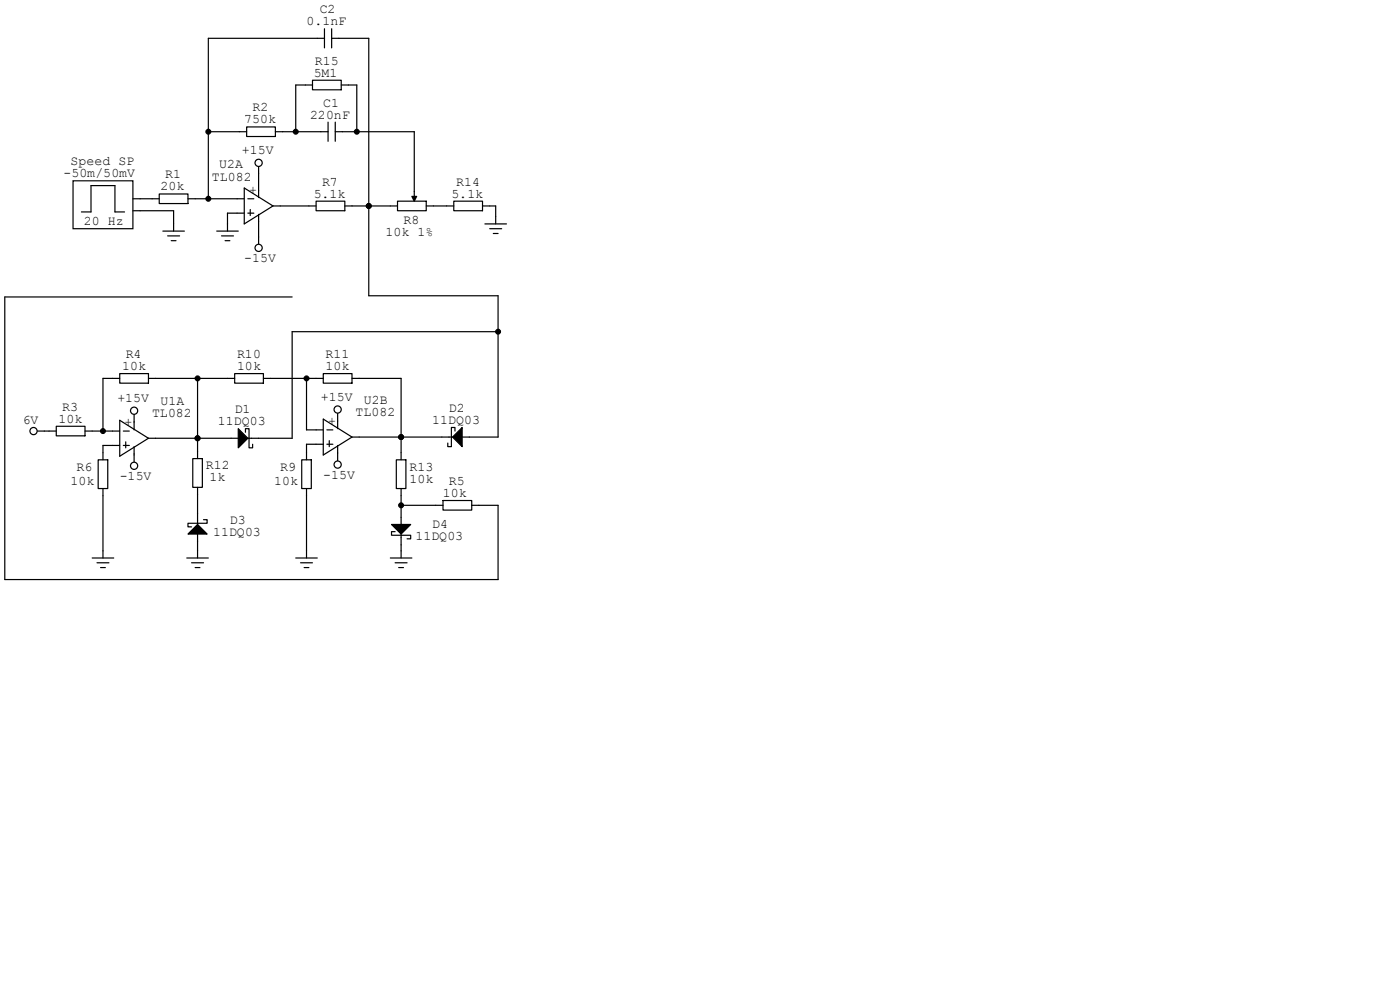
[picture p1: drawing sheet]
<svg xmlns="http://www.w3.org/2000/svg" width="297mm" height="210mm" viewBox="0 0 297 210" stroke-linecap="round" stroke-linejoin="round" font-family="sans-serif">
<g fill="none" stroke="#000" stroke-width=".25">
<path d="M67.3 8.1h1.5M68.8 6.1v4.1M70.4 6.1v4.1M70.4 8.1h1.5M51.8 39.9l6.1 3.8-6.1 3.8zM54.9 35.3v1.5M68.1 27.9h1.5M69.6 25.9v4.1M71.1 25.9v4.1M71.1 27.9h1.5M34.5 49h4.6M35.6 50h2.5"/>
<path d="M36.3 51.1h1M36.8 47.5v1.5M46 49h4.5M47 50h2.5M47.8 51.1h1M48.3 47.5v1.5M50.3 42.2h1.5M50.3 45.2h1.5M52.6 42.2h1.2M52.6 45.2h1.2M53.1 44.4v1.3M54.9 40.4v1.5"/>
<path d="M54.9 45.5v1.5M57.9 43.7h1.5"/>
</g>
<circle cx="54.9" cy="34.5" r=".76" fill="#fff" stroke="#000" stroke-width=".25"/>
<path d="M54.9 50.3v1.5" fill="none" stroke="#000" stroke-width=".25"/>
<g fill="#fff" stroke="#000" stroke-width=".25">
<path d="M15.5 38.4h12.7v10.1h-12.7z" fill-rule="evenodd"/>
<circle cx="54.9" cy="52.6" r=".76"/>
</g>
<path d="M17.3 45h2v-5.6h5.1v5.6h2M28.2 42.2h1.5M28.2 44.7h1.5M7.9 91.4h1.5" fill="none" stroke="#000" stroke-width=".25"/>
<circle cx="7.1" cy="91.4" r=".76" fill="#fff" stroke="#000" stroke-width=".25"/>
<path d="M71.6 96.3v1.5" fill="none" stroke="#000" stroke-width=".25"/>
<circle cx="71.6" cy="98.6" r=".76" fill="#fff" stroke="#000" stroke-width=".25"/>
<path d="M71.6 87.6v1.6" fill="none" stroke="#000" stroke-width=".25"/>
<circle cx="71.6" cy="86.9" r=".76" fill="#fff" stroke="#000" stroke-width=".25"/>
<g fill="none" stroke="#000" stroke-width=".25">
<path d="M28.4 96.5v1.5M67.1 91.2h1.5M67.1 94.2h1.5M68.6 88.9l6.1 3.8-6.1 3.8zM69.3 91.2h1.3M69.3 94.2h1.3M69.8 93.5v1.2M71.6 89.4v1.5M71.6 94.5v1.5M74.7 92.7h1.5M39.6 118.4h4.6M40.6 119.4h2.6"/>
<path d="M41.9 116.8v1.6M62.7 118.4h4.6M63.8 119.4h2.5M65 116.8v1.6M82.8 118.4h4.6M83.8 119.4h2.6M85.1 116.8v1.6M41.4 120.4h1M64.5 120.4h1M84.6 120.4h1"/>
</g>
<circle cx="28.4" cy="98.8" r=".76" fill="#fff" stroke="#000" stroke-width=".25"/>
<path d="M28.4 87.9v1.5" fill="none" stroke="#000" stroke-width=".25"/>
<circle cx="28.4" cy="87.1" r=".76" fill="#fff" stroke="#000" stroke-width=".25"/>
<g fill="none" stroke="#000" stroke-width=".25">
<path d="M66.3 17h6.1v2h-6.1zM66.3 18h-3.6v9.9M67.3 8.1h-23.1v34.1M71.9 8.1h6.3v54.6h27.5v30h-7.7M72.4 18h3.3v9.9M44.2 27.9h8.1M52.3 26.9h6.1v2.1h-6.1zM54.9 36.8v3.6M58.4 27.9h9.7M72.6 27.9h15.3v14.3M29.7 42.2h4.1M29.7 44.7h7.1v2.8"/>
<path d="M33.8 41.1h6.1v2.1h-6.1zM39.9 42.2h10.4M50.3 45.2h-2v2.3M54.9 47v3.3M59.4 43.7h7.7M67.1 42.7h6.1v2h-6.1zM73.2 43.7h11.1M84.3 42.7h6.1v2h-6.1zM90.4 43.7h5.9M96.3 42.7h6.1v2h-6.1zM102.4 43.7h2.8v3.8M102.9 47.5h4.5"/>
<path d="M103.9 48.5h2.5M104.6 49.5h1.1M25.4 79.2h6.1v2.1h-6.1zM49.8 79.2h6.1v2.1h-6.1zM62 63h-61v59.9h104.7v-15.7h-5.6M68.6 79.2h6.1v2.1h-6.1zM105.7 70.4h-43.7v22.6h-9.4M9.4 91.4h2.5M11.9 90.4h6.1v2.1h-6.1zM18 91.4h7.4M20.8 97.5h2.1v6.1h-2.1zM25.4 89.2l6.1 3.8-6.1 3.8z"/>
<path d="M25.4 94.5h-3.6v3M25.4 80.3h-3.6v11.1M26.2 91.4h1.2M26.2 94.5h1.2M26.7 93.7v1.3M28.4 89.4v1.8M28.4 94.7v1.8M31.5 93h19M31.5 80.3h18.3M40.9 97.3h2v6.1h-2zM41.9 80.3v17M52.1 91.7v-.8h.7v4.1h.8v-.8"/>
<path d="M55.9 80.3h12.7M64 97.5h2v6.1h-2zM65 80.3v10.9h2.1M67.1 94.2h-2.1v3.3M71.6 89.2v.2M71.6 96v.3M74.7 80.3h10.4v17.2M76.2 92.7h19.8M84.1 97.5h2v6.1h-2zM96.5 91.4v-.7h-.7v4h-.8v-.7M19.6 118.4h4.5M20.6 119.4h2.5"/>
<path d="M21.8 103.6v14.8M41.9 103.4v7.9M41.9 113.3v3.5M43.2 110.2h.7v.8h-4v.8h.7M65 103.6v13.2M83.8 112.8h-.7v.7h4v.8h-.7M85.1 103.6v7.7M85.1 113.3v3.5M85.1 107.2h8.9M94 106.2h6.1v2h-6.1zM21.3 120.4h1.1"/>
</g>
<g fill="#000" stroke="#000" stroke-width=".25">
<path d="M87.4 41.7h1l-.5 1zM50.5 90.9l2.1 2.1-2.1 2zM96 92.7l2-2v4zM41.9 111.3l2 2h-4zM83.1 111.3h4l-2 2z"/>
<circle cx="44.2" cy="27.9" r=".51"/>
<circle cx="62.7" cy="27.9" r=".51"/>
<circle cx="75.7" cy="27.9" r=".51"/>
<circle cx="44.2" cy="42.2" r=".51"/>
<circle cx="78.2" cy="43.7" r=".51"/>
<circle cx="105.7" cy="70.4" r=".51"/>
<circle cx="21.8" cy="91.4" r=".51"/>
<circle cx="41.9" cy="80.3" r=".51"/>
<circle cx="41.9" cy="93" r=".51"/>
<circle cx="65" cy="80.3" r=".51"/>
<circle cx="85.1" cy="92.7" r=".51"/>
<circle cx="85.1" cy="107.2" r=".51"/>
</g>
<g font-size="2.8">
<text x="65" y="5.3">0.1nF</text>
<text x="67.8" y="2.8">C2</text>
<text x="66.5" y="16.3">5M1</text>
<text x="66.8" y="13.7">R15</text>
<text x="53.6" y="23.6">R2</text>
<text x="68.6" y="22.6">C1</text>
<text x="51.8" y="26.2">750k</text>
<text x="65.8" y="25.1">220nF</text>
<text x="15" y="35.1">Speed SP</text>
<text x="46.5" y="35.6">U2A</text>
<text x="51.3" y="32.8">+15V</text>
<text x="13.5" y="37.6">-50m/50mV</text>
<text x="34" y="40.4">20k</text>
<text x="35.1" y="37.8">R1</text>
<text x="45" y="38.4">TL082</text>
<text x="52.8" y="41.1">+</text>
<text x="66.5" y="41.9">5.1k</text>
<text x="68.3" y="39.4">R7</text>
<text x="95.8" y="41.9">5.1k</text>
<text x="96.8" y="39.4">R14</text>
<text x="17.8" y="47.8">20 Hz</text>
<text x="85.6" y="47.5">R8</text>
<text x="81.8" y="50">10k 1%</text>
<text x="51.8" y="55.6">-15V</text>
<text x="26.7" y="75.9">R4</text>
<text x="50.3" y="75.9">R10</text>
<text x="69.1" y="75.9">R11</text>
<text x="25.9" y="78.5">10k</text>
<text x="50.3" y="78.5">10k</text>
<text x="69.1" y="78.5">10k</text>
<text x="4.8" y="89.9">6V</text>
<text x="12.4" y="89.7">10k</text>
<text x="13.2" y="87.1">R3</text>
<text x="24.9" y="85.3">+15V</text>
<text x="32.3" y="88.4">TL082</text>
<text x="34" y="85.9">U1A</text>
<text x="49.8" y="87.6">D1</text>
<text x="68.1" y="85.1">+15V</text>
<text x="75.4" y="88.1">TL082</text>
<text x="77.2" y="85.6">U2B</text>
<text x="91.7" y="89.9">11DQ03</text>
<text x="95.2" y="87.4">D2</text>
<text x="26.4" y="90.4">+</text>
<text x="46.2" y="90.2">11DQ03</text>
<text x="69.6" y="90.2">+</text>
<text x="16.3" y="99.8">R6</text>
<text x="25.4" y="101.9">-15V</text>
<text x="43.7" y="99.6">R12</text>
<text x="59.4" y="99.8">R9</text>
<text x="68.6" y="101.6">-15V</text>
<text x="86.9" y="99.8">R13</text>
<text x="15" y="102.9">10k</text>
<text x="44.4" y="102.1">1k</text>
<text x="58.2" y="102.9">10k</text>
<text x="86.9" y="102.4">10k</text>
<text x="94" y="105.4">10k</text>
<text x="95.2" y="102.9">R5</text>
<text x="45.2" y="113.8">11DQ03</text>
<text x="48.8" y="111.3">D3</text>
<text x="91.7" y="112">D4</text>
<text x="88.1" y="114.6">11DQ03</text>
</g>
</svg>
